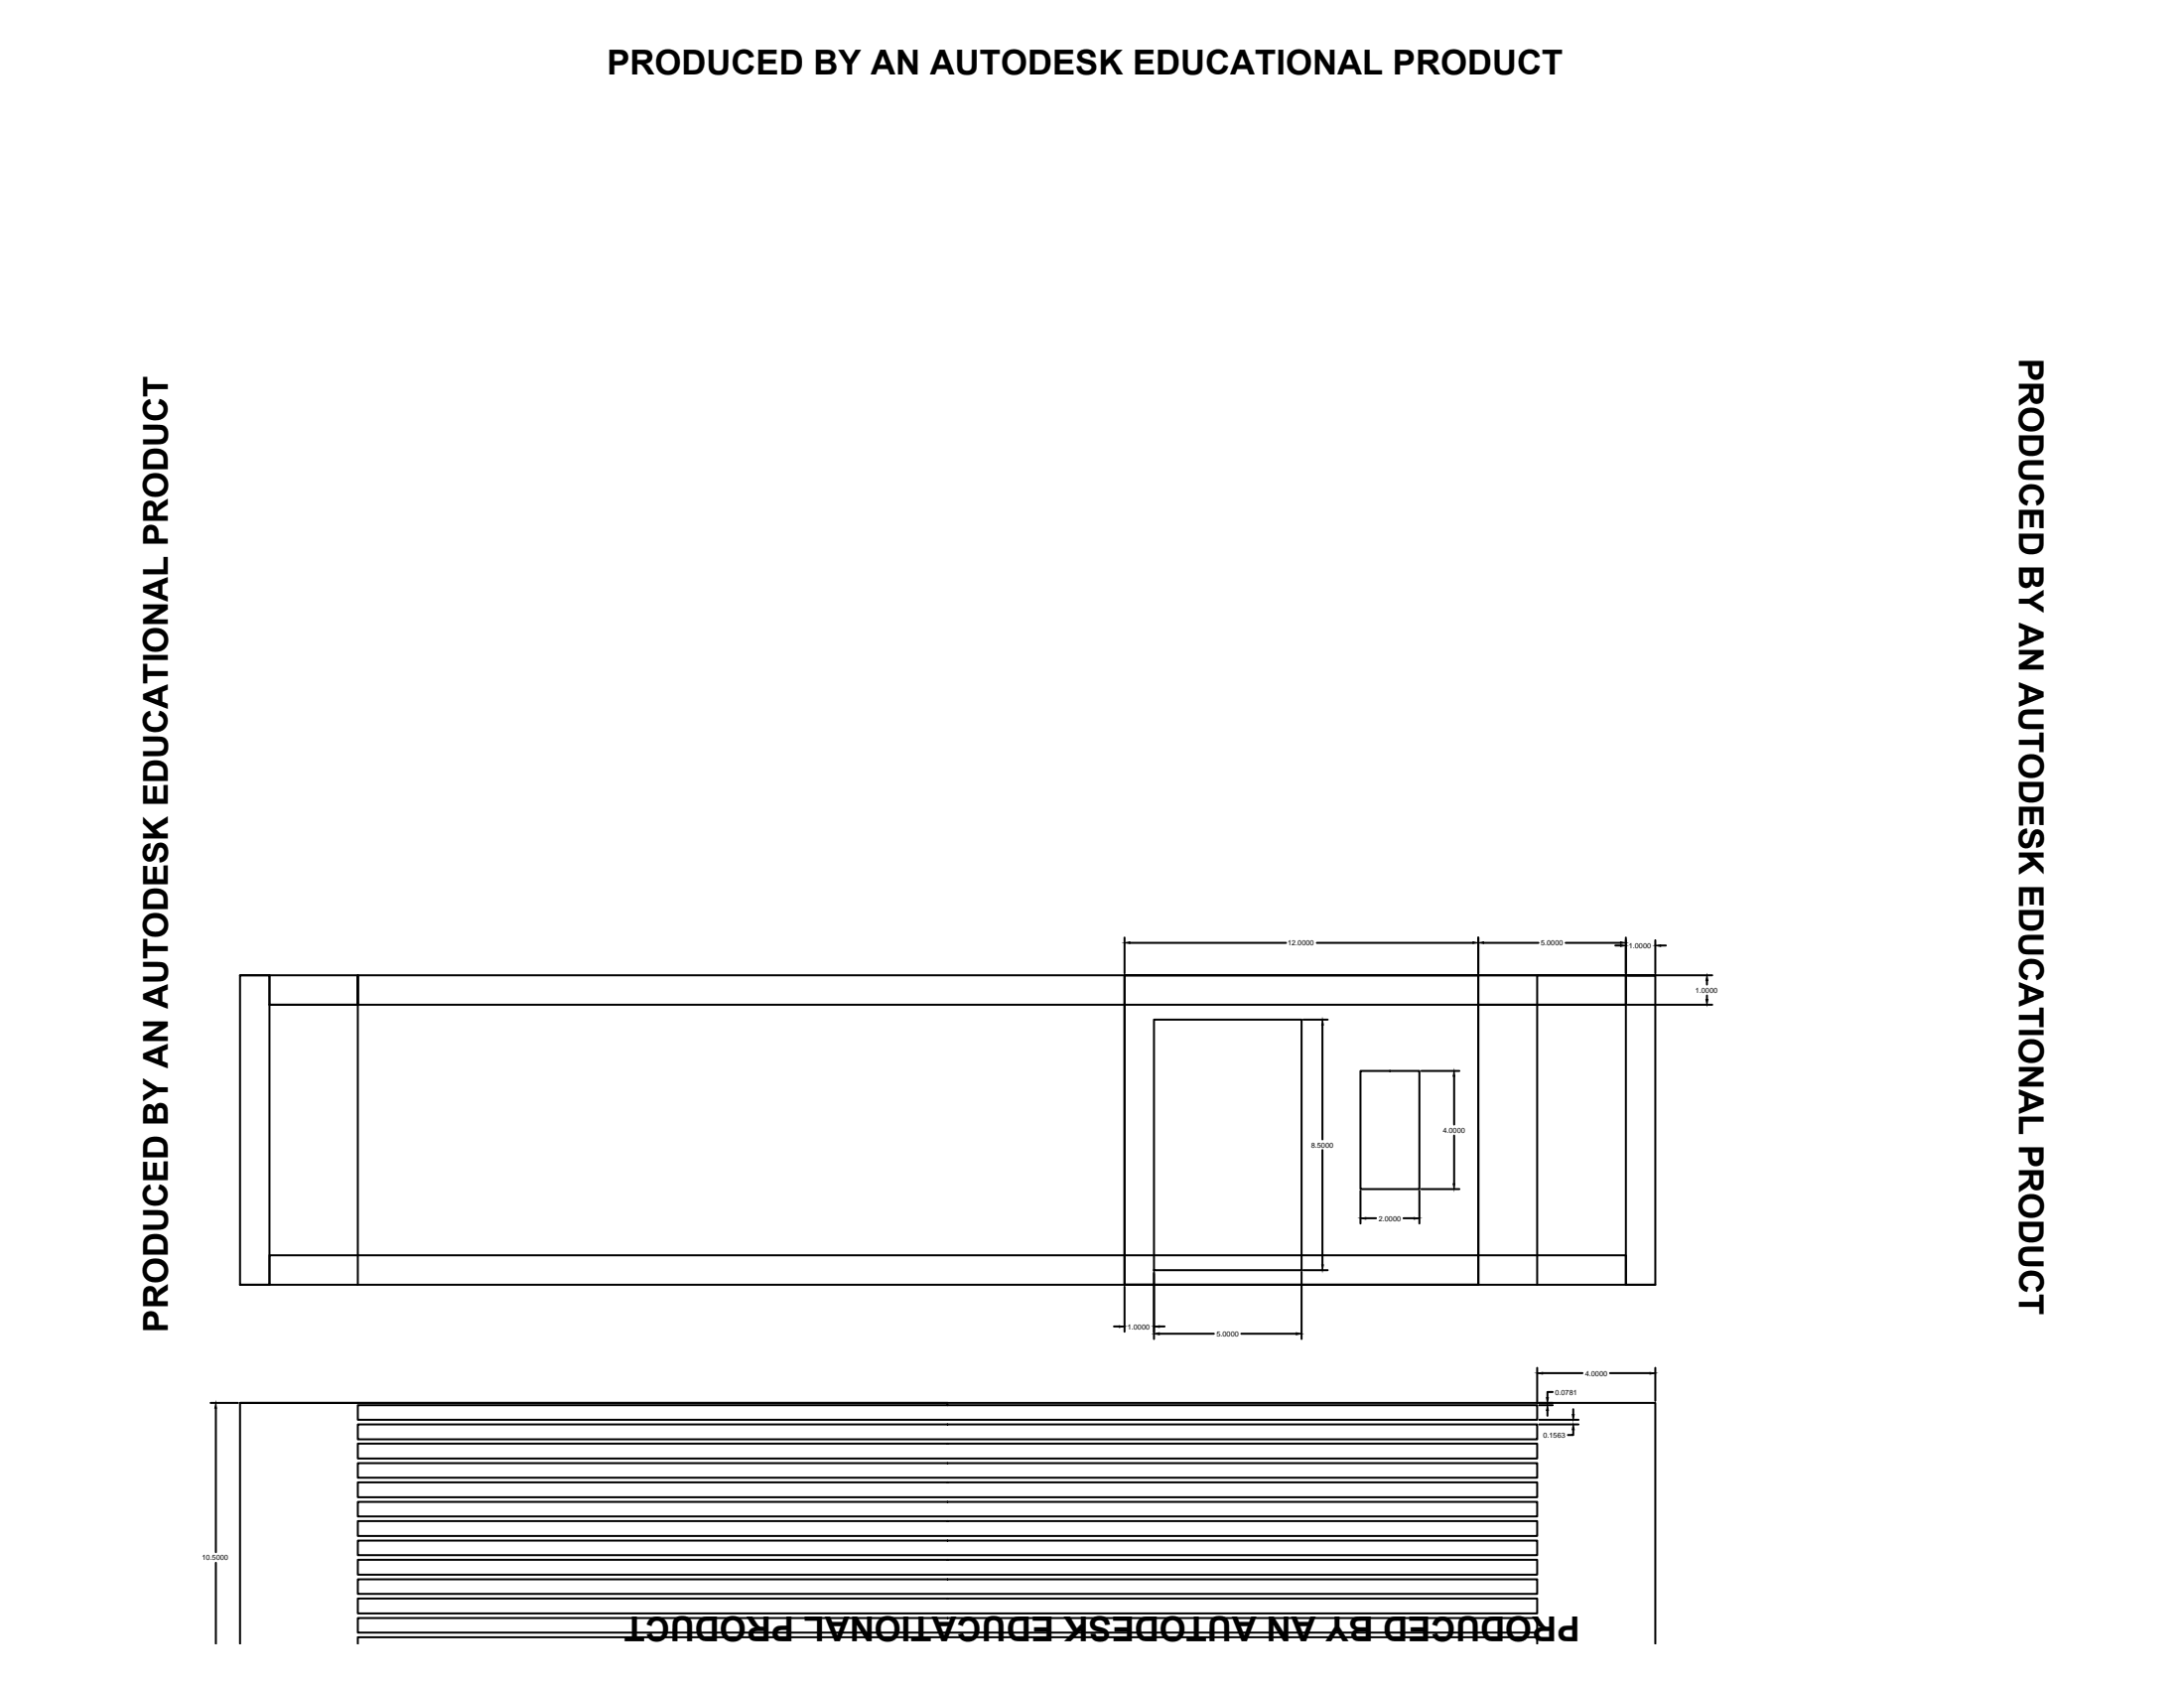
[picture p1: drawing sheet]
<svg xmlns="http://www.w3.org/2000/svg" width="279mm" height="216mm" viewBox="0 0 279 216" stroke-linecap="round" stroke-linejoin="round" font-family="sans-serif">
<!-- layer: 0 -->
<g fill="none" stroke="#000" stroke-width=".25">
<path d="M143.9 119.9v4.6M189.1 119.9v4.6M208 119.9v4.6M30.7 124.7h181.1v39.6h-181.1zM30.7 124.7h3.8v39.6h-3.8M34.5 124.7v3.8h173.5v-3.8M34.5 128.5h11.3v-3.8v39.6M143.9 124.7h45.2v39.6h-45.2zM144.5 120.6h20M147.6 130.4h18.9v32.1h-18.9zM166.7 130.4h3.2M168.5 120.6h19.9"/>
<path d="M169.2 131.1v14.6M174 137h7.6v15.1h-7.6zM181.8 137h4.9M186 137.7v6.1M189.1 124.7h-45.2v39.6h45.2v-39.6h22.7M189.1 128.5h18.9M189.8 120.6h7M200.3 120.6h7M206.6 120.9h.7M208.2 128.5h10.8M208.2 124.7h10.8M211.8 124.7h-3.8v39.6h3.8"/>
<path d="M211.8 124.7h-15.1v39.6M211.8 120.3v4.2M212.4 120.9h.7M218.4 125.4v.5M218.4 127.3v.5M169.2 147.1v14.7M174 152.3v4.2M174.7 155.8h1.3M179.5 155.8h1.4M181.6 152.3v4.2M181.8 152.1h4.9M186 145.2v6.2"/>
<path d="M189.1 144.6v19.7M26.9 179.4h3.6M30.7 179.4h90.5M34.5 164.3v-3.7h173.5v3.7M45.8 179.7h150.9v1.9h-150.9zM142.5 169.7h.7M143.9 164.3h3.7M143.9 164.6v5.7M147.6 162.7v8.6M148.3 170.6h7M148.3 169.7h.7M158.8 170.6h7"/>
<path d="M166.5 162.7v8.6M166.7 162.5h3.2M196.7 174.9v4.6M196.9 179.4h1.7M196.9 179.7h1.7M197.3 175.6h5.2M198.6 178h-.6v.8M206 175.6h5.1M211.8 174.9v4.3M27.6 180.1v18.4M27.6 199.9v10.4M45.8 199.5h150.9v1.9h-150.9z"/>
<path d="M45.8 197h150.9v1.9h-150.9zM45.8 194.5h150.9v2h-150.9zM45.8 192.1h150.9v1.9h-150.9zM45.8 189.6h150.9v1.9h-150.9zM45.8 187.1h150.9v1.9h-150.9zM45.8 184.6h150.9v1.9h-150.9zM45.8 182.2h150.9v1.9h-150.9zM196.9 181.6h5M196.9 182.2h5M198 180.4v.7M201.3 182.9v.6h-.7M201.3 180.2v.7"/>
<path d="M30.7 210.3v-30.9h181.1v30.9M45.8 210.3v-.9h150.9v.9M45.8 207h150.9v1.8h-150.9zM45.8 204.5h150.9v1.9h-150.9zM45.8 202h150.9v1.9h-150.9z"/>
</g>
<g fill="#000" stroke="#000" stroke-width=".13">
<path d="M143.9 120.6l.6-.1v.2zM169.2 130.4l.1 .7h-.2zM186 137l.1 .7h-.2zM188.4 120.5l.7 .1-.7 .1zM189.1 120.6l.7-.1v.2zM207.3 120.8l.7 .1-.7 .2zM207.3 120.5l.7 .1-.7 .1zM211.8 120.9l.6-.1v.3zM218.4 124.7l.1 .7h-.3zM218.2 127.8h.3l-.1 .7zM174 155.8l.7-.1v.2zM180.9 155.7l.7 .1-.7 .1z"/>
<path d="M185.9 151.4h.2l-.1 .7zM143.2 169.6l.7 .1-.7 .1zM147.6 170.6l.7-.1v.2zM147.6 169.7l.7-.1v.2zM165.8 170.5l.7 .1-.7 .1zM169.1 161.8h.2l-.1 .7zM196.7 175.6l.6-.1v.3zM197.8 178.8h.3l-.1 .6zM211.1 175.5l.7 .1-.7 .2zM27.6 179.4l.1 .7h-.2zM198 179.7l.1 .7h-.3zM201.1 180.9h.3l-.1 .7z"/>
<path d="M201.3 182.2l.1 .7h-.3z"/>
</g>
<g font-size="4.4">
<text x="77.7" y="9.5">PRODUCED BY AN AUTODESK EDUCATIONAL PRODUCT</text>
<text x="258.3" y="45.9" transform="rotate(90 258.3 45.9)">PRODUCED BY AN AUTODESK EDUCATIONAL PRODUCT</text>
<text x="21.5" y="170.4" transform="rotate(-90 21.5 170.4)">PRODUCED BY AN AUTODESK EDUCATIONAL PRODUCT</text>
<text x="202.1" y="206.8" transform="rotate(180 202.1 206.8)">PRODUCED BY AN AUTODESK EDUCATIONAL PRODUCT</text>
</g>
<g font-size=".9">
<text x="164.7" y="120.9">12.0000</text>
<text x="197.1" y="120.9">5.0000</text>
<text x="208.4" y="121.3">1.0000</text>
<text x="216.9" y="126.9">1.0000</text>
<text x="167.7" y="146.8">8.5000</text>
<text x="184.6" y="144.9">4.0000</text>
<text x="176.4" y="156.2">2.0000</text>
<text x="144.2" y="170">1.0000</text>
<text x="155.6" y="170.9">5.0000</text>
<text x="198.9" y="178.4">0.0781</text>
<text x="202.8" y="176">4.0000</text>
<text x="197.4" y="183.9">0.1563</text>
<text x="25.8" y="199.5">10.5000</text>
</g>
</svg>
